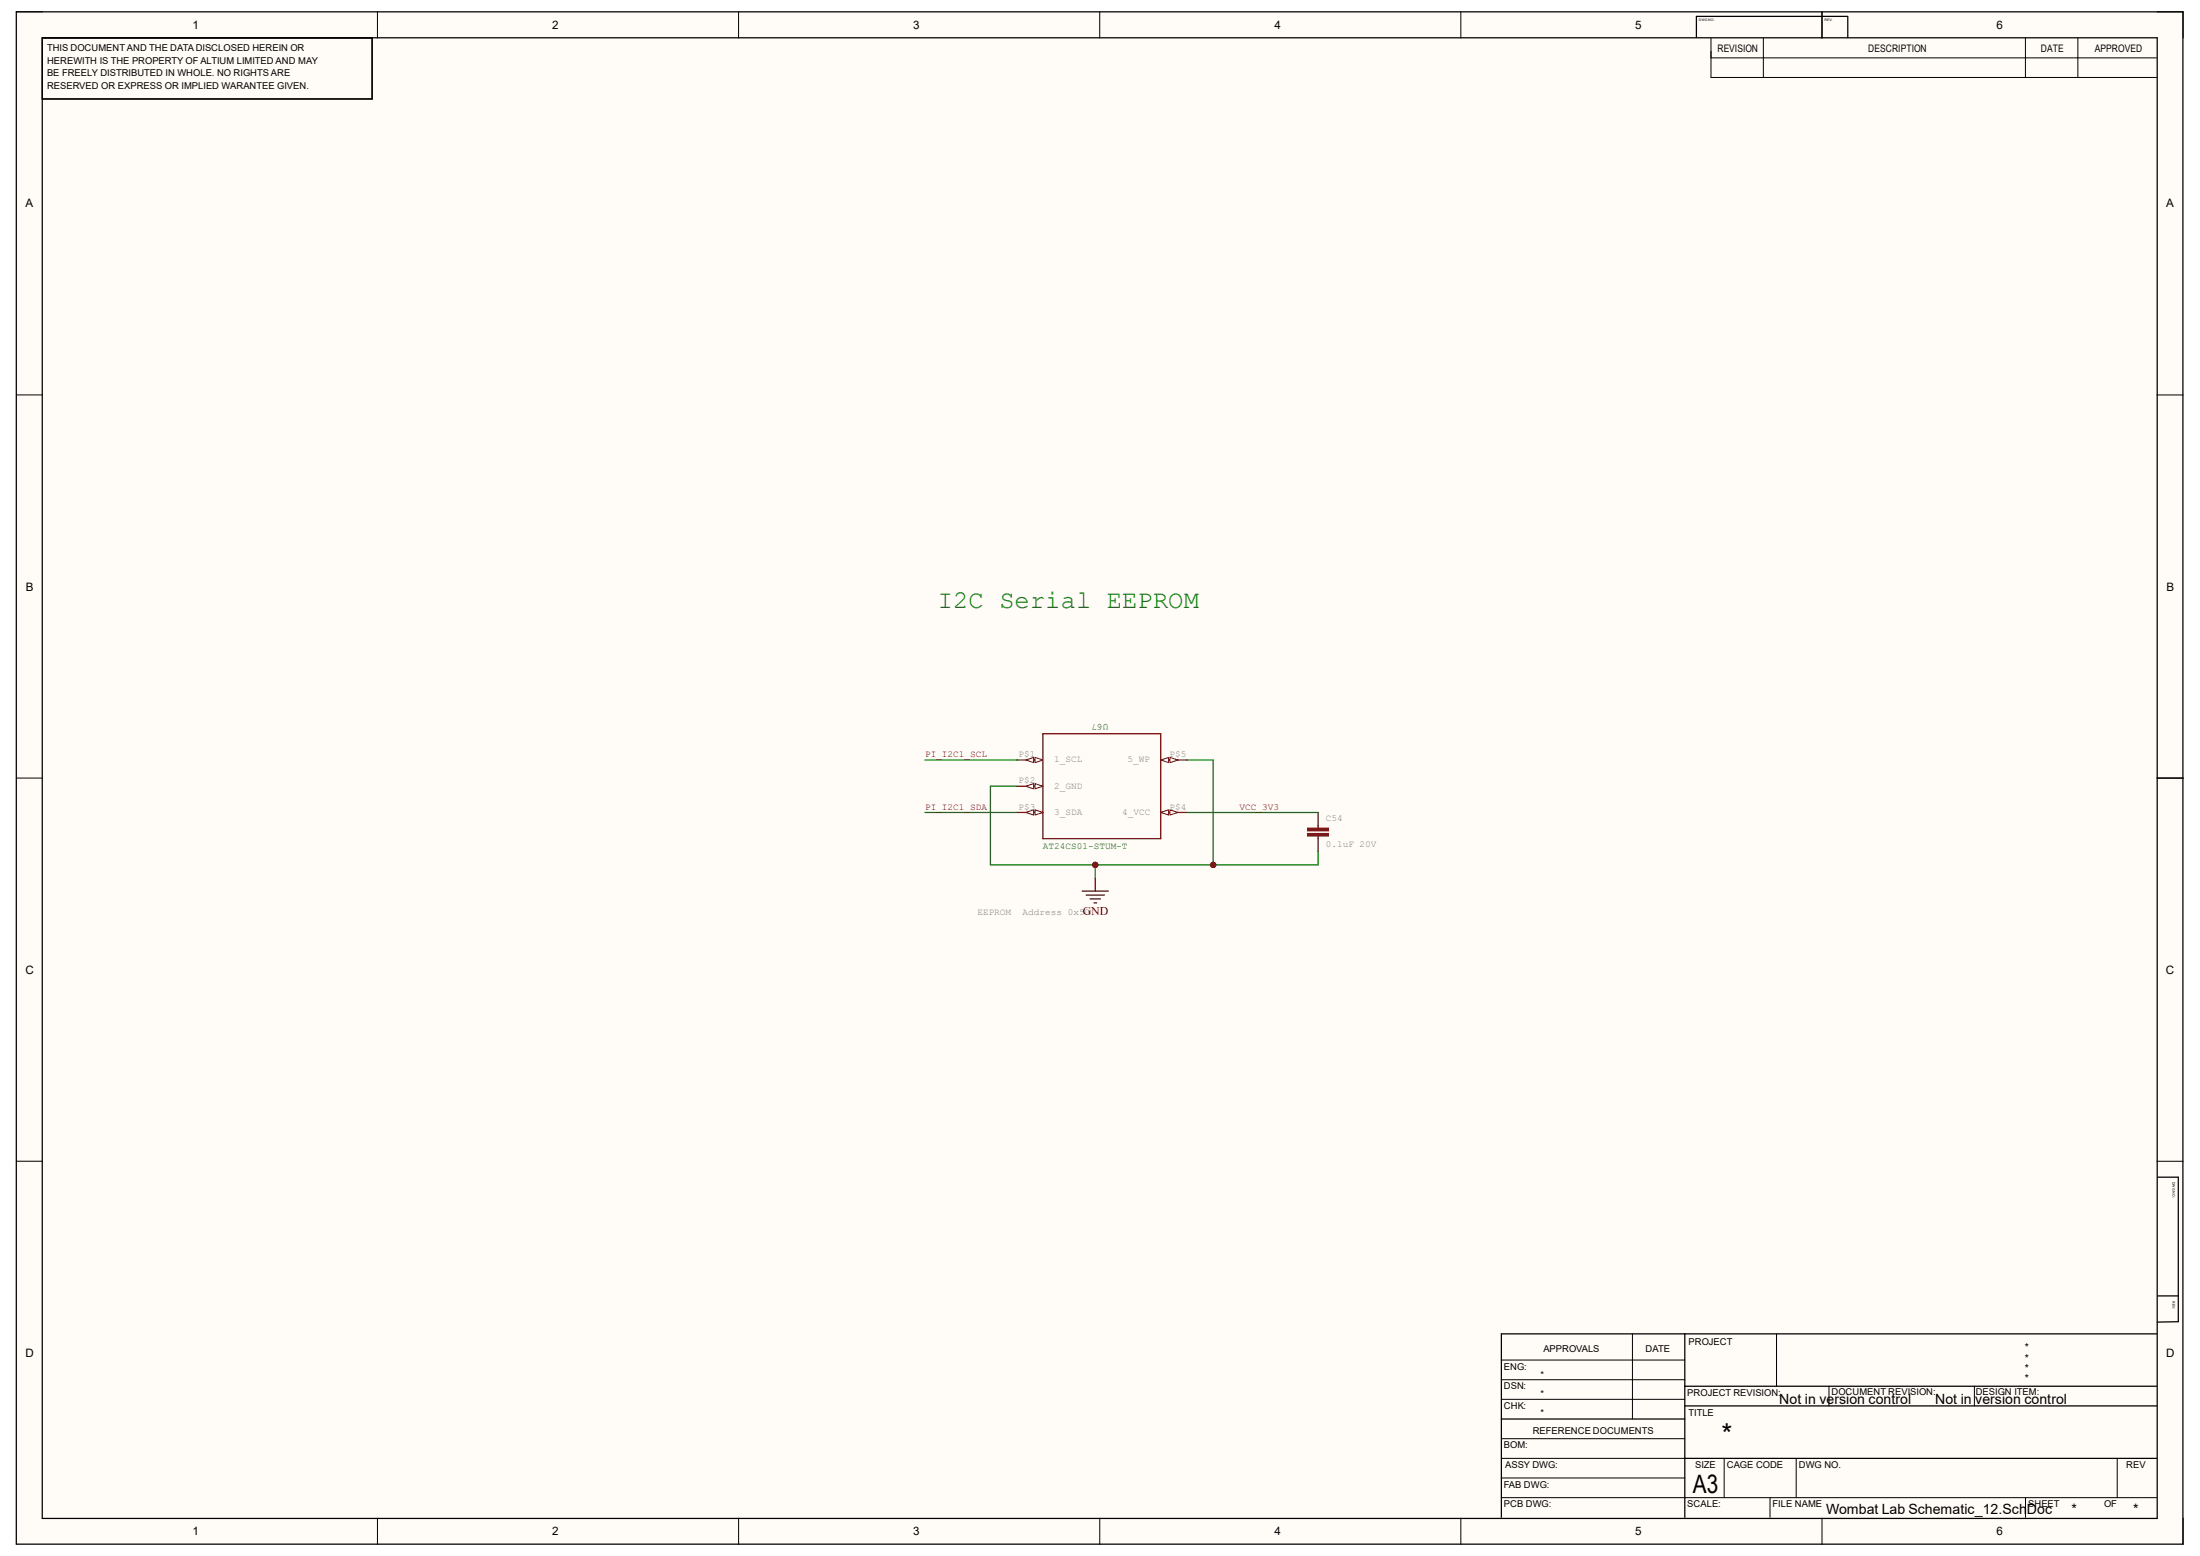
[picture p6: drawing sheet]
<svg xmlns="http://www.w3.org/2000/svg" width="297mm" height="210mm" viewBox="0 0 297 210" stroke-linecap="round" stroke-linejoin="round" font-family="sans-serif">
<g fill="#fffcf8">
<path d="M2.2 1.6h292.5v206.8h-292.5z" fill-rule="evenodd"/>
<path d="M5.7 5.1h285.5v199.8h-285.5z" fill-rule="evenodd"/>
</g>
<g fill="none" stroke="#000" stroke-width=".14">
<path d="M2.2 1.6h3.5M51 1.6v3.5M99.7 1.6v3.5M148.5 1.6v3.5M197.2 1.6v3.5M246 1.6v3.5M291.2 1.6h3.5v3.5M2.2 53.3h3.5M291.2 53.3h3.5M2.2 105h3.5M291.2 105h3.5M2.2 156.7h3.5"/>
<path d="M291.2 156.7h3.5M51 204.9v3.5M99.7 204.9v3.5M148.5 204.9v3.5M197.2 204.9v3.5M246 204.9v3.5M294.7 204.9v3.5"/>
</g>
<circle cx="147.9" cy="116.7" r=".35" fill="#000080"/>
<circle cx="147.9" cy="116.7" r=".35" fill="none" stroke="#000080" stroke-width=".14"/>
<circle cx="163.8" cy="116.7" r=".35" fill="#000080"/>
<circle cx="163.8" cy="116.7" r=".35" fill="none" stroke="#000080" stroke-width=".14"/>
<g fill="none" stroke="#000" stroke-width=".17">
<path d="M2.2 1.6h292.5v206.8h-292.5zM5.7 5.1h285.5v199.8h-285.5zM5.7 5.1h44.5v8.3h-44.5M246 1.6v3.5M249.5 2.2h-20.5v2.8M249.5 2.3v2.8M291.2 105h3.5M291.3 158.9h2.8v19.5h-2.9M291.3 174.9h2.8M202.7 191.5h24.8M227.5 187.1h63.6M227.5 180v24.8"/>
<path d="M227.5 189.8h63.6M227.5 196.8h63.6M291.1 180h-88.4v24.8"/>
</g>
<g fill="none" stroke="#000" stroke-width=".14">
<path d="M231 5.2v5.3h60.1M231 7.8h60.1M238.1 5.2v5.3M273.4 5.2v5.3M280.5 5.2v5.3M202.7 186.2h24.8M202.7 183.6h24.8M202.7 188.9h24.8M202.7 196.8h24.8M202.7 194.2h24.8M202.7 199.5h24.8M220.4 180v11.5"/>
<path d="M232.8 196.8v5.3M239.8 180v7.1M242.5 196.8v5.3M246.9 187.1v2.7M266.6 187.1v2.7M285.8 196.8v5.3M202.7 202.1h88.4M239 202.1v2.7M273.5 202.1v2.7"/>
</g>
<path d="M140.8 99h15.9v14.2h-15.9zM137.3 102.6h3.5" fill="none" stroke="#800000" stroke-width=".17"/>
<path d="M139.7 102.2l1.1 .4-1.1 .3z" fill="#f8fcff"/>
<path d="M139.7 102.2l1.1 .4-1.1 .3z" fill="none" stroke="#800000" stroke-width=".14"/>
<path d="M138.5 102.6l1.1-.4v.7z" fill="#f8fcff"/>
<path d="M138.5 102.6l1.1-.4v.7z" fill="none" stroke="#800000" stroke-width=".14"/>
<path d="M137.3 106.1h3.5" fill="none" stroke="#800000" stroke-width=".17"/>
<path d="M139.7 105.8l1.1 .3-1.1 .4z" fill="#f8fcff"/>
<path d="M139.7 105.8l1.1 .3-1.1 .4z" fill="none" stroke="#800000" stroke-width=".14"/>
<path d="M138.5 106.1l1.1-.3v.7z" fill="#f8fcff"/>
<path d="M138.5 106.1l1.1-.3v.7z" fill="none" stroke="#800000" stroke-width=".14"/>
<path d="M137.3 109.7h3.5" fill="none" stroke="#800000" stroke-width=".17"/>
<path d="M139.7 109.3l1.1 .4-1.1 .3z" fill="#f8fcff"/>
<path d="M139.7 109.3l1.1 .4-1.1 .3z" fill="none" stroke="#800000" stroke-width=".14"/>
<path d="M138.5 109.7l1.1-.4v.7z" fill="#f8fcff"/>
<path d="M138.5 109.7l1.1-.4v.7z" fill="none" stroke="#800000" stroke-width=".14"/>
<path d="M156.7 109.7h3.6" fill="none" stroke="#800000" stroke-width=".17"/>
<path d="M156.7 109.7l1.1-.4v.7z" fill="#f8fcff"/>
<path d="M156.7 109.7l1.1-.4v.7z" fill="none" stroke="#800000" stroke-width=".14"/>
<path d="M158 109.3l1 .4-1 .3z" fill="#f8fcff"/>
<path d="M158 109.3l1 .4-1 .3z" fill="none" stroke="#800000" stroke-width=".14"/>
<path d="M156.7 102.6h3.6" fill="none" stroke="#800000" stroke-width=".17"/>
<path d="M156.7 102.6l1.1-.4v.7z" fill="#f8fcff"/>
<path d="M156.7 102.6l1.1-.4v.7z" fill="none" stroke="#800000" stroke-width=".14"/>
<path d="M158 102.2l1 .4-1 .3z" fill="#f8fcff"/>
<path d="M158 102.2l1 .4-1 .3zM176.5 112.5h2.9v.3h-2.9zM176.5 111.8h2.9v.3h-2.9z" fill="none" stroke="#800000" stroke-width=".14"/>
<path d="M147.9 118.5v1.8M177.9 109.7v2.1M177.9 112.8v2.2M146.1 120.3h3.5M146.6 120.8h2.5M147.2 121.3h1.4M147.7 121.9h.3" fill="none" stroke="#800000" stroke-width=".17"/>
<path d="M176.5 112.7h2.9" fill="none" stroke="#800000" stroke-width=".35"/>
<path d="M176.5 112h2.9" fill="none" stroke="#800000" stroke-width=".36"/>
<path d="M137.3 106.1h-3.6v10.6h44.2v-1.7M147.9 116.7v1.8M160.3 102.6h3.5v14.1" fill="none" stroke="#008000" stroke-width=".17"/>
<circle cx="147.9" cy="116.7" r=".35" fill="#800000"/>
<circle cx="147.9" cy="116.7" r=".35" fill="none" stroke="#800000" stroke-width=".14"/>
<circle cx="163.8" cy="116.7" r=".35" fill="#800000"/>
<circle cx="163.8" cy="116.7" r=".35" fill="none" stroke="#800000" stroke-width=".14"/>
<path d="M124.9 109.7h12.4M124.9 102.6h12.4M160.3 109.7h17.6" fill="none" stroke="#008000" stroke-width=".17"/>
<text font-size="3.8" x="232.4" y="194.9">*</text>
<text font-size="3.4" fill="#008000" x="126.6" y="82.1">I2C Serial EEPROM</text>
<text font-size="3.4" x="228.6" y="201.5">A3</text>
<g font-size="1.9">
<text x="240.2" y="189.5">Not in version control</text>
<text x="261.2" y="189.5">Not in version control</text>
<text x="246.5" y="204.4">Wombat Lab Schematic_12.SchDoc</text>
<text x="279.7" y="204.4">*</text>
<text x="288" y="204.4">*</text>
</g>
<g font-size="1.6">
<text x="26" y="3.9">1</text>
<text x="74.5" y="3.9">2</text>
<text x="123.3" y="3.9">3</text>
<text x="172" y="3.9">4</text>
<text x="220.8" y="3.9">5</text>
<text x="269.5" y="3.9">6</text>
<text x="3.4" y="28">A</text>
<text x="292.4" y="28">A</text>
<text x="3.5" y="79.7">B</text>
<text x="292.5" y="79.7">B</text>
<text x="3.4" y="131.4">C</text>
<text x="292.4" y="131.4">C</text>
<text x="3.4" y="183.1">D</text>
<text x="292.4" y="183.1">D</text>
<text x="26" y="207.2">1</text>
<text x="74.5" y="207.2">2</text>
<text x="123.3" y="207.2">3</text>
<text x="172" y="207.2">4</text>
<text x="220.8" y="207.2">5</text>
<text x="269.5" y="207.2">6</text>
</g>
<text font-size="1.6" fill="#800000" x="146.2" y="123.4">GND</text>
<g font-size="1.4">
<text x="231.9" y="7">REVISION</text>
<text x="252.2" y="7">DESCRIPTION</text>
<text x="275.5" y="7">DATE</text>
<text x="282.8" y="7">APPROVED</text>
<text x="273.3" y="185.2">*</text>
<text x="273.3" y="182.4">*</text>
<text x="273.3" y="183.8">*</text>
<text x="273.3" y="186.6">*</text>
</g>
<g font-size="1.3">
<text x="6.3" y="6.9">THIS DOCUMENT AND THE DATA DISCLOSED HEREIN OR</text>
<text x="6.3" y="8.6">HEREWITH IS THE PROPERTY OF ALTIUM LIMITED AND MAY</text>
<text x="6.3" y="10.3">BE FREELY DISTRIBUTED IN WHOLE. NO RIGHTS ARE</text>
<text x="6.3" y="12">RESERVED OR EXPRESS OR IMPLIED WARANTEE GIVEN.</text>
<text x="203" y="184.9">ENG:</text>
<text x="208" y="185.9">*</text>
<text x="208.4" y="182.4">APPROVALS</text>
<text x="222.2" y="182.4">DATE</text>
<text x="228" y="181.5">PROJECT</text>
<text x="203" y="187.5">DSN:</text>
<text x="203" y="190.2">CHK:</text>
<text x="208" y="188.6">*</text>
<text x="208" y="191.1">*</text>
<text x="227.8" y="188.4">PROJECT REVISION:</text>
<text x="228" y="191.1">TITLE</text>
<text x="247.3" y="188.3">DOCUMENT REVISION:</text>
<text x="266.7" y="188.3">DESIGN ITEM:</text>
<text x="203" y="195.5">BOM:</text>
<text x="206.9" y="193.5">REFERENCE DOCUMENTS</text>
<text x="203" y="200.8">FAB DWG:</text>
<text x="203" y="203.5">PCB DWG:</text>
<text x="203.2" y="198.2">ASSY DWG:</text>
<text x="227.8" y="203.5">SCALE:</text>
<text x="228.9" y="198.2">SIZE</text>
<text x="233.1" y="198.2">CAGE CODE</text>
<text x="239.3" y="203.5">FILE NAME</text>
<text x="242.9" y="198.2">DWG NO.</text>
<text x="273.8" y="203.5">SHEET</text>
<text x="284.1" y="203.5">OF</text>
<text x="287.1" y="198.2">REV</text>
</g>
<g font-size="1.3" fill="#008000">
<text x="149.6" y="97.7" transform="rotate(-180 149.6 97.7)">U67</text>
<text x="140.8" y="114.6">AT24CS01-STUM-T</text>
</g>
<g font-size="1.3" fill="#800000">
<text x="124.9" y="102.2">PI_I2C1_SCL</text>
<text x="124.9" y="109.3">PI_I2C1_SDA</text>
<text x="167.3" y="109.3">VCC_3V3</text>
</g>
<g font-size="1.3" fill="#808080">
<text x="137.5" y="102.2">P$1</text>
<text x="137.5" y="105.7">P$2</text>
<text x="142.3" y="102.9">1_SCL</text>
<text x="142.3" y="106.5">2_GND</text>
<text x="152.2" y="102.9">5_WP</text>
<text x="157.9" y="102.2">P$5</text>
<text x="137.5" y="109.3">P$3</text>
<text x="142.3" y="110">3_SDA</text>
<text x="151.5" y="110">4_VCC</text>
<text x="157.9" y="109.3">P$4</text>
<text x="179" y="110.8">C54</text>
<text x="179" y="114.3">0.1uF 20V</text>
<text x="132" y="123.4">EEPROM</text>
<text x="138" y="123.4">Address 0x50</text>
</g>
<g font-size=".5">
<text x="229.4" y="2.8">DWG NO:</text>
<text x="246.3" y="2.8">REV:</text>
<text x="293.3" y="159.5" transform="rotate(90 293.3 159.5)">DWG NO:</text>
<text x="293.3" y="175.6" transform="rotate(90 293.3 175.6)">REV:</text>
</g>
</svg>
